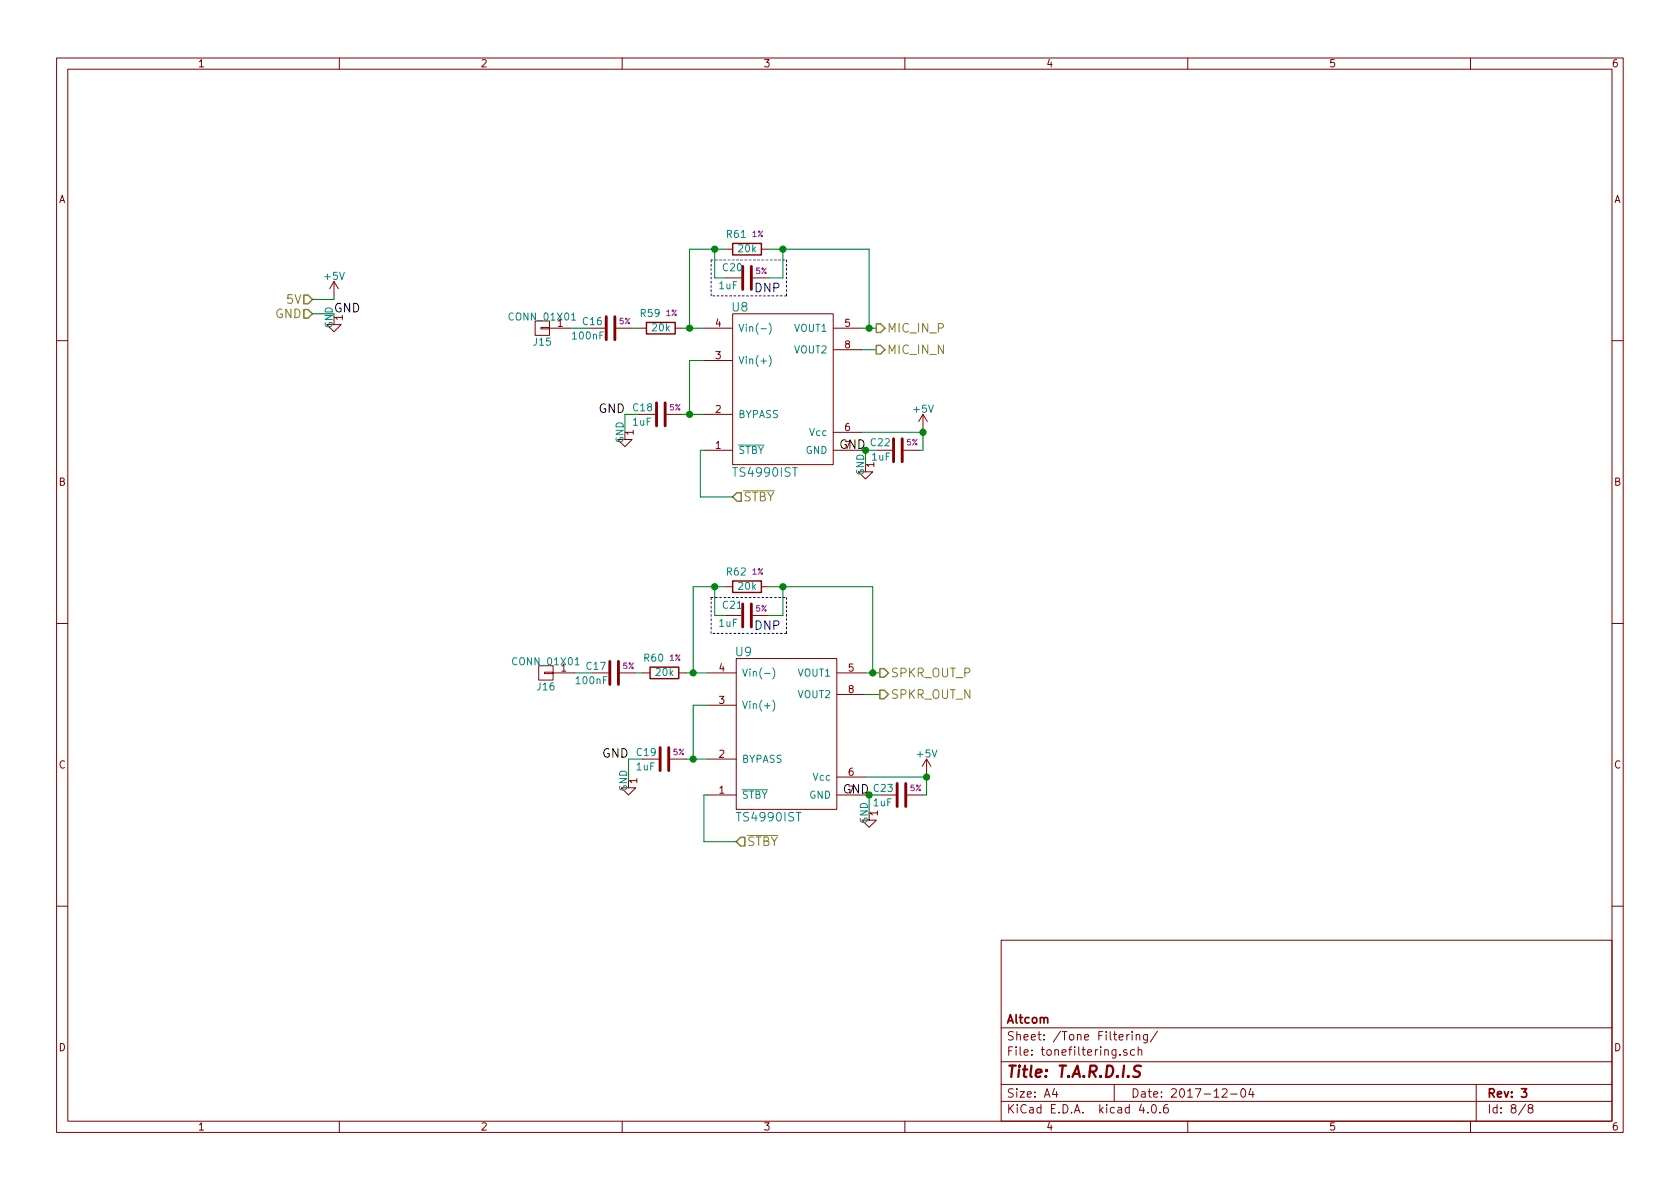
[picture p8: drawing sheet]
EESchema Schematic File Version 2
LIBS:Tardis-rescue
LIBS:power
LIBS:device
LIBS:transistors
LIBS:conn
LIBS:linear
LIBS:regul
LIBS:74xx
LIBS:cmos4000
LIBS:adc-dac
LIBS:memory
LIBS:xilinx
LIBS:microcontrollers
LIBS:dsp
LIBS:microchip
LIBS:analog_switches
LIBS:motorola
LIBS:texas
LIBS:intel
LIBS:audio
LIBS:interface
LIBS:digital-audio
LIBS:philips
LIBS:display
LIBS:cypress
LIBS:siliconi
LIBS:opto
LIBS:atmel
LIBS:contrib
LIBS:valves
LIBS:Tardis
LIBS:Tardis-cache
EELAYER 25 0
EELAYER END
$Descr A4 11693 8268
encoding utf-8
Sheet 8 8
Title "T.A.R.D.I.S"
Date "2017-12-04"
Rev "3"
Comp "Altcom"
Comment1 ""
Comment2 ""
Comment3 ""
Comment4 ""
$EndDescr
$Comp
L TS4990IST U8
U 1 1
P 5200 2575
F 0 "U8" H 5150 3025 60  0000 C CNN
F 1 "TS4990IST" H 5325 1875 60  0000 C CNN
F 2 "Housings_SSOP:MSOP-8_3x3mm_Pitch0.65mm" H 4500 3150 60  0001 C CNN
F 3 "" H 4500 3150 60  0001 C CNN
	1    5200 2575
	1    0    0    -1  
$EndComp
$Comp
L C C16
U 1 1
P 4250 2275
F 0 "C16" V 4200 2075 50  0000 L CNN
F 1 "100nF" V 4300 2000 50  0000 L CNN
F 2 "Capacitors_SMD:C_0603_HandSoldering" H 4288 2125 50  0001 C CNN
F 3 "" H 4250 2275 50  0001 C CNN
F 4 "5%" V 4200 2375 39  0000 C CNN "%"
	1    4250 2275
	0    1    1    0   
$EndComp
Wire Wire Line
	4750 2275 4900 2275
Wire Wire Line
	4400 2275 4450 2275
$Comp
L C C18
U 1 1
P 4600 2875
F 0 "C18" V 4550 2675 50  0000 L CNN
F 1 "1uF" V 4650 2675 50  0000 L CNN
F 2 "Capacitors_SMD:C_0603_HandSoldering" H 4638 2725 50  0001 C CNN
F 3 "" H 4600 2875 50  0001 C CNN
F 4 "5%" V 4550 2975 39  0000 C CNN "%"
	1    4600 2875
	0    1    1    0   
$EndComp
Wire Wire Line
	4800 2500 4800 2875
Wire Wire Line
	4750 2875 4900 2875
Connection ~ 4800 2875
$Comp
L C C22
U 1 1
P 6250 3125
F 0 "C22" V 6300 3175 50  0000 L CNN
F 1 "1uF" V 6200 3175 50  0000 L CNN
F 2 "Capacitors_SMD:C_0603_HandSoldering" H 6288 2975 50  0001 C CNN
F 3 "" H 6250 3125 50  0001 C CNN
F 4 "5%" V 6300 3025 39  0000 C CNN "%"
	1    6250 3125
	0    -1   -1   0   
$EndComp
Wire Wire Line
	3975 2275 4100 2275
Wire Wire Line
	6100 2425 6000 2425
Wire Wire Line
	6000 2275 6100 2275
$Comp
L R R61
U 1 1
P 5200 1725
F 0 "R61" V 5300 1800 50  0000 C CNN
F 1 "20k" V 5200 1725 50  0000 C CNN
F 2 "Resistors_SMD:R_0603_HandSoldering" V 5130 1725 50  0001 C CNN
F 3 "" H 5200 1725 50  0001 C CNN
F 4 "1%" V 5300 1650 39  0000 C CNN "%"
	1    5200 1725
	0    -1   -1   0   
$EndComp
Wire Wire Line
	4800 2275 4800 1725
Wire Wire Line
	4800 1725 5050 1725
Connection ~ 4800 2275
Wire Wire Line
	5350 1725 6050 1725
Wire Wire Line
	6050 1725 6050 2275
Connection ~ 6050 2275
$Comp
L R R59
U 1 1
P 4600 2275
F 0 "R59" V 4700 2350 50  0000 C CNN
F 1 "20k" V 4600 2275 50  0000 C CNN
F 2 "Resistors_SMD:R_0603_HandSoldering" V 4530 2275 50  0001 C CNN
F 3 "" H 4600 2275 50  0001 C CNN
F 4 "1%" V 4700 2200 39  0000 C CNN "%"
	1    4600 2275
	0    -1   -1   0   
$EndComp
$Comp
L TS4990IST U9
U 1 1
P 5225 4975
F 0 "U9" H 5175 5425 60  0000 C CNN
F 1 "TS4990IST" H 5350 4275 60  0000 C CNN
F 2 "Housings_SSOP:MSOP-8_3x3mm_Pitch0.65mm" H 4525 5550 60  0001 C CNN
F 3 "" H 4525 5550 60  0001 C CNN
	1    5225 4975
	1    0    0    -1  
$EndComp
$Comp
L C C17
U 1 1
P 4275 4675
F 0 "C17" V 4225 4475 50  0000 L CNN
F 1 "100nF" V 4325 4400 50  0000 L CNN
F 2 "Capacitors_SMD:C_0603_HandSoldering" H 4313 4525 50  0001 C CNN
F 3 "" H 4275 4675 50  0001 C CNN
F 4 "5%" V 4225 4775 39  0000 C CNN "%"
	1    4275 4675
	0    1    1    0   
$EndComp
Wire Wire Line
	4775 4675 4925 4675
Wire Wire Line
	4425 4675 4475 4675
$Comp
L C C19
U 1 1
P 4625 5275
F 0 "C19" V 4575 5075 50  0000 L CNN
F 1 "1uF" V 4675 5075 50  0000 L CNN
F 2 "Capacitors_SMD:C_0603_HandSoldering" H 4663 5125 50  0001 C CNN
F 3 "" H 4625 5275 50  0001 C CNN
F 4 "5%" V 4575 5375 39  0000 C CNN "%"
	1    4625 5275
	0    1    1    0   
$EndComp
Wire Wire Line
	4825 4900 4825 5275
Wire Wire Line
	4775 5275 4925 5275
Connection ~ 4825 5275
$Comp
L C C23
U 1 1
P 6275 5525
F 0 "C23" V 6225 5325 50  0000 L CNN
F 1 "1uF" V 6325 5325 50  0000 L CNN
F 2 "Capacitors_SMD:C_0603_HandSoldering" H 6313 5375 50  0001 C CNN
F 3 "" H 6275 5525 50  0001 C CNN
F 4 "5%" V 6225 5625 39  0000 C CNN "%"
	1    6275 5525
	0    1    1    0   
$EndComp
Wire Wire Line
	4000 4675 4125 4675
Wire Wire Line
	6125 4825 6025 4825
Wire Wire Line
	6025 4675 6125 4675
$Comp
L R R62
U 1 1
P 5200 4075
F 0 "R62" V 5300 4150 50  0000 C CNN
F 1 "20k" V 5200 4075 50  0000 C CNN
F 2 "Resistors_SMD:R_0603_HandSoldering" V 5130 4075 50  0001 C CNN
F 3 "" H 5200 4075 50  0001 C CNN
F 4 "1%" V 5300 4000 39  0000 C CNN "%"
	1    5200 4075
	0    -1   -1   0   
$EndComp
Wire Wire Line
	4825 4075 4825 4675
Connection ~ 4825 4675
Wire Wire Line
	6075 4075 6075 4675
Connection ~ 6075 4675
$Comp
L R R60
U 1 1
P 4625 4675
F 0 "R60" V 4725 4750 50  0000 C CNN
F 1 "20k" V 4625 4675 50  0000 C CNN
F 2 "Resistors_SMD:R_0603_HandSoldering" V 4555 4675 50  0001 C CNN
F 3 "" H 4625 4675 50  0001 C CNN
F 4 "1%" V 4725 4600 39  0000 C CNN "%"
	1    4625 4675
	0    -1   -1   0   
$EndComp
Text HLabel 6100 2275 2    60   Output ~ 0
MIC_IN_P
Text HLabel 6100 2425 2    60   Output ~ 0
MIC_IN_N
Text HLabel 6125 4675 2    60   Output ~ 0
SPKR_OUT_P
Text HLabel 6125 4825 2    60   Output ~ 0
SPKR_OUT_N
Text HLabel 2175 2175 0    60   Input ~ 0
GND
$Comp
L GND-RESCUE-Tardis #PWR82
U 1 1
P 2325 2200
F 0 "#PWR82" H 2325 1950 50  0001 C CNN
F 1 "GND" H 2325 2050 50  0001 C CNN
F 2 "" H 2325 2200 50  0001 C CNN
F 3 "" H 2325 2200 50  0001 C CNN
	1    2325 2200
	1    0    0    -1  
$EndComp
Wire Wire Line
	2175 2175 2325 2175
Wire Wire Line
	2325 2175 2325 2200
$Comp
L +5V #PWR81
U 1 1
P 2325 2050
F 0 "#PWR81" H 2325 1900 50  0001 C CNN
F 1 "+5V" H 2325 2190 50  0000 C CNN
F 2 "" H 2325 2050 50  0001 C CNN
F 3 "" H 2325 2050 50  0001 C CNN
	1    2325 2050
	1    0    0    -1  
$EndComp
Text HLabel 2175 2075 0    60   Input ~ 0
5V
Wire Wire Line
	2175 2075 2325 2075
Wire Wire Line
	2325 2075 2325 2050
$Comp
L +5V #PWR87
U 1 1
P 6425 2975
F 0 "#PWR87" H 6425 2825 50  0001 C CNN
F 1 "+5V" H 6425 3115 50  0000 C CNN
F 2 "" H 6425 2975 50  0001 C CNN
F 3 "" H 6425 2975 50  0001 C CNN
	1    6425 2975
	1    0    0    -1  
$EndComp
$Comp
L GND-RESCUE-Tardis #PWR83
U 1 1
P 4350 3000
F 0 "#PWR83" H 4350 2750 50  0001 C CNN
F 1 "GND" H 4350 2850 50  0001 C CNN
F 2 "" H 4350 3000 50  0001 C CNN
F 3 "" H 4350 3000 50  0001 C CNN
	1    4350 3000
	1    0    0    -1  
$EndComp
$Comp
L GND-RESCUE-Tardis #PWR85
U 1 1
P 6025 3225
F 0 "#PWR85" H 6025 2975 50  0001 C CNN
F 1 "GND" H 6025 3075 50  0001 C CNN
F 2 "" H 6025 3225 50  0001 C CNN
F 3 "" H 6025 3225 50  0001 C CNN
	1    6025 3225
	1    0    0    -1  
$EndComp
$Comp
L +5V #PWR88
U 1 1
P 6450 5375
F 0 "#PWR88" H 6450 5225 50  0001 C CNN
F 1 "+5V" H 6450 5515 50  0000 C CNN
F 2 "" H 6450 5375 50  0001 C CNN
F 3 "" H 6450 5375 50  0001 C CNN
	1    6450 5375
	1    0    0    -1  
$EndComp
$Comp
L GND-RESCUE-Tardis #PWR84
U 1 1
P 4375 5425
F 0 "#PWR84" H 4375 5175 50  0001 C CNN
F 1 "GND" H 4375 5275 50  0001 C CNN
F 2 "" H 4375 5425 50  0001 C CNN
F 3 "" H 4375 5425 50  0001 C CNN
	1    4375 5425
	1    0    0    -1  
$EndComp
$Comp
L GND-RESCUE-Tardis #PWR86
U 1 1
P 6050 5650
F 0 "#PWR86" H 6050 5400 50  0001 C CNN
F 1 "GND" H 6050 5500 50  0001 C CNN
F 2 "" H 6050 5650 50  0001 C CNN
F 3 "" H 6050 5650 50  0001 C CNN
	1    6050 5650
	1    0    0    -1  
$EndComp
Wire Wire Line
	4800 2500 4900 2500
Wire Wire Line
	6000 3000 6425 3000
Wire Wire Line
	6425 2975 6425 3125
Wire Wire Line
	6425 3125 6400 3125
Wire Wire Line
	6000 3125 6100 3125
Wire Wire Line
	6025 3225 6025 3125
Connection ~ 6025 3125
Connection ~ 6425 3000
Wire Wire Line
	6025 5400 6450 5400
Wire Wire Line
	6450 5375 6450 5525
Wire Wire Line
	6450 5525 6425 5525
Wire Wire Line
	6025 5525 6125 5525
Connection ~ 6450 5400
Wire Wire Line
	6050 5525 6050 5650
Connection ~ 6050 5525
Wire Wire Line
	4925 4900 4825 4900
$Comp
L C C20
U 1 1
P 5200 1925
F 0 "C20" V 5125 1750 50  0000 L CNN
F 1 "1uF" V 5250 1725 50  0000 L CNN
F 2 "Capacitors_SMD:C_0603_HandSoldering" H 5238 1775 50  0001 C CNN
F 3 "" H 5200 1925 50  0001 C CNN
F 4 "5%" V 5150 2025 39  0000 C CNN "%"
	1    5200 1925
	0    1    1    0   
$EndComp
Wire Wire Line
	5050 1925 4975 1925
Wire Wire Line
	4975 1925 4975 1725
Connection ~ 4975 1725
Wire Wire Line
	5350 1925 5450 1925
Wire Wire Line
	5450 1925 5450 1725
Connection ~ 5450 1725
Text Notes 5250 2025 0    60   ~ 0
DNP
Wire Notes Line
	4950 1800 5475 1800
Wire Notes Line
	5475 1800 5475 2050
Wire Notes Line
	5475 2050 4950 2050
Wire Notes Line
	4950 2050 4950 1800
Text HLabel 5100 3450 2    60   Input ~ 0
~STBY
Wire Wire Line
	4900 3125 4875 3125
Wire Wire Line
	4875 3125 4875 3450
Wire Wire Line
	4875 3450 5100 3450
Wire Wire Line
	4350 3000 4350 2875
Wire Wire Line
	4350 2875 4450 2875
Wire Wire Line
	4375 5425 4375 5275
Wire Wire Line
	4375 5275 4475 5275
Text HLabel 5125 5850 2    60   Input ~ 0
~STBY
Wire Wire Line
	4925 5525 4900 5525
Wire Wire Line
	4900 5525 4900 5850
Wire Wire Line
	4900 5850 5125 5850
$Comp
L C C21
U 1 1
P 5200 4275
F 0 "C21" V 5125 4100 50  0000 L CNN
F 1 "1uF" V 5250 4075 50  0000 L CNN
F 2 "Capacitors_SMD:C_0603_HandSoldering" H 5238 4125 50  0001 C CNN
F 3 "" H 5200 4275 50  0001 C CNN
F 4 "5%" V 5150 4375 39  0000 C CNN "%"
	1    5200 4275
	0    1    1    0   
$EndComp
Wire Wire Line
	5050 4275 4975 4275
Wire Wire Line
	4975 4275 4975 4075
Wire Wire Line
	5350 4275 5450 4275
Wire Wire Line
	5450 4275 5450 4075
Text Notes 5250 4375 0    60   ~ 0
DNP
Wire Notes Line
	4950 4150 5475 4150
Wire Notes Line
	5475 4150 5475 4400
Wire Notes Line
	5475 4400 4950 4400
Wire Notes Line
	4950 4400 4950 4150
Wire Wire Line
	4825 4075 5050 4075
Connection ~ 4975 4075
Wire Wire Line
	5350 4075 6075 4075
Connection ~ 5450 4075
Text Label 2325 2175 0    60   ~ 0
GND
Text Label 4350 2875 2    60   ~ 0
GND
Text Label 6025 3125 2    60   ~ 0
GND
Text Label 6050 5525 2    60   ~ 0
GND
Text Label 4375 5275 2    60   ~ 0
GND
$Comp
L CONN_01X01 J16
U 1 1
P 3800 4675
F 0 "J16" H 3800 4775 50  0000 C CNN
F 1 "CONN_01X01" H 3800 4600 50  0000 C CNN
F 2 "Pin_Headers:Pin_Header_Straight_1x01_Pitch2.54mm" H 3800 4675 50  0001 C CNN
F 3 "" H 3800 4675 50  0001 C CNN
	1    3800 4675
	-1   0    0    1   
$EndComp
$Comp
L CONN_01X01 J15
U 1 1
P 3775 2275
F 0 "J15" H 3775 2375 50  0000 C CNN
F 1 "CONN_01X01" H 3775 2200 50  0000 C CNN
F 2 "Pin_Headers:Pin_Header_Straight_1x01_Pitch2.54mm" H 3775 2275 50  0001 C CNN
F 3 "" H 3775 2275 50  0001 C CNN
	1    3775 2275
	-1   0    0    1   
$EndComp
$EndSCHEMATC
